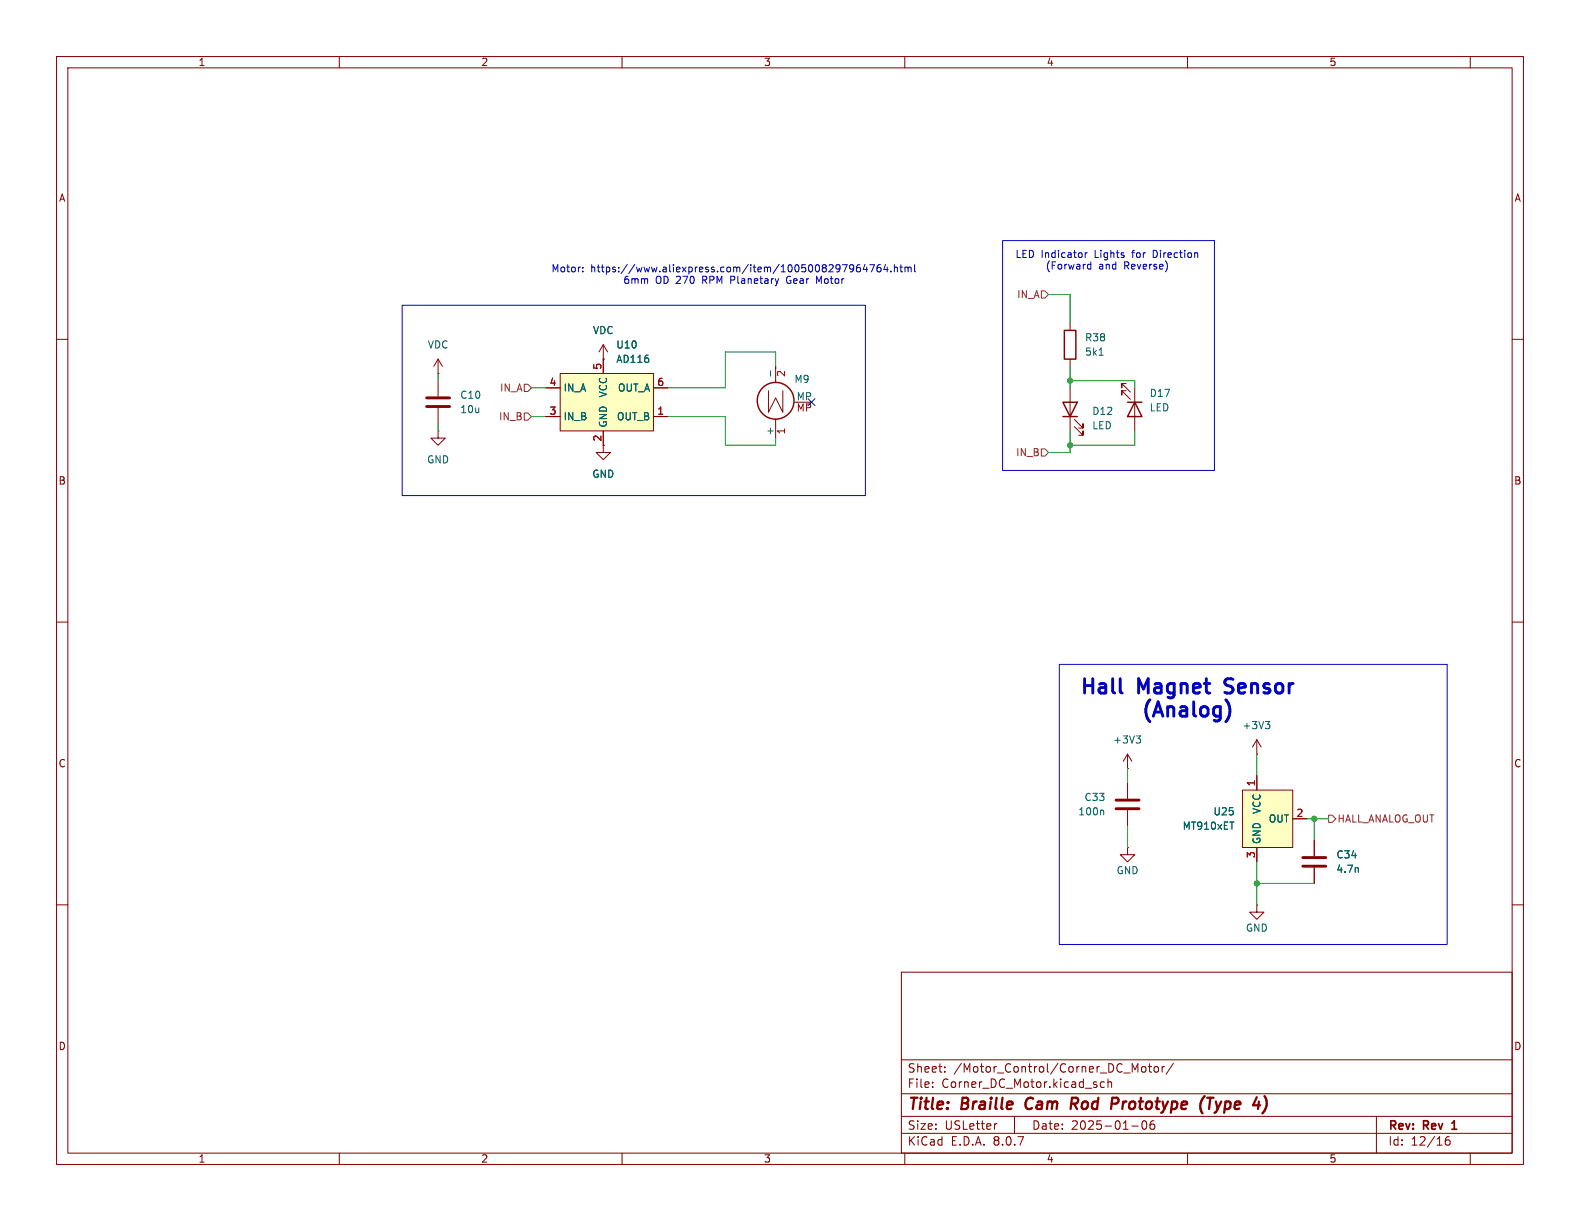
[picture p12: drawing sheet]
<svg xmlns="http://www.w3.org/2000/svg" width="279mm" height="216mm" viewBox="0 0 279 216" stroke-linecap="round" stroke-linejoin="round" font-family="sans-serif">
<g fill="none" stroke="#840000" stroke-width=".18">
<path d="M10 10h259.4v195.9h-259.4zM12 12h255.4v191.9h-255.4zM60 10v2M110 10v2M160 10v2M210 10v2M260 10v2M10 60h2M77.5 67.3v2.8M77.5 72.1v2.8M106.7 78.7v1.3h1.2l-1.2 1.3-1.3-1.3h1.3M267.4 60h2"/>
<path d="M10 110h2M267.4 110h2M199.4 138.4v2.8M199.4 149.9v1.2h1.3l-1.3 1.3-1.3-1.3h1.3M199.4 149.9h.1M199.4 143.3v2.8M10 160h2M159.4 171.9h108v32h-108zM267.4 160h2M159.4 197.4h108M159.4 193.4h108M159.4 187.4h108"/>
<path d="M164.9 192.1v.2M164.9 191.4v.1M167.1 189.4v.2M167.1 188.7v.1M176.3 198.7l-.3 .1M179.4 197.4v3M195.3 191.4l-.4-.1-.3 .3v.4l.1 .2h.6M195.9 191.4l.2-.1 .4 .1 .1 .9M195.9 190.8v1.5M200.1 199.1h1.2M201.9 188.7l.2-.1 .5 .1v.6l-.1 .2-.4 .1-.2-.2zM202.1 198.3a.81 .81 0 0 0 .3 1.4l.2-.2 .2-.4-.2-.8"/>
<path d="M203.1 188.6h.5M203.3 188.1v1.3l.3 .2M203.6 198.3a1.17 1.17 0 0 0-.1 1.3h.6l.1-.6-.3-.2h-.4l-.1 .2M204.2 188.7l.4-.1 .3 .3v.4l-.3 .3-.4-.1-.1-.2v-.4zM205.5 188.6v1M205.9 188.6l-.3 .1-.1 .2M207.5 188l-1.3 1.9M243.4 197.4v6.5M60 203.9v2M110 203.9v2M159.4 200.4h108M160 203.9v2"/>
<path d="M210 203.9v2M256.3 201a.59 .59 0 0 0-.7 .6v.6l.1 .2 .4 .1 .3-.2v-.5l-.1-.2h-.4l-.3 .2M260 203.9v2"/>
</g>
<path d="M256.7 199.7h.9M256.9 198.5l-.2 .1" fill="none" stroke="#840000" stroke-width=".3"/>
<path d="M181.6 194.4a1.27 1.27 0 0 0 0 1.6M189.9 195.2l.6 .9M190.3 194.1h-.7l-.3 2M190.4 195.1l-1 .1M197.5 194.1l.2 .1a.54 .54 0 0 1-.2 .9M213 193.8l-.1 .1M213.5 194.1h1.1M214 194.1l-.2 2M223.9 194.4a2.33 2.33 0 0 1-.1 1.6" fill="none" stroke="#840000" stroke-width=".4"/>
<path d="M75.4 71.9h4.1M75.4 70.4h4.1M197.4 143h4M197.4 141.5h4" fill="none" stroke="#840000" stroke-width=".51"/>
<path d="M195 143.2l.2 .2v.7" fill="none" stroke="#006464" stroke-width=".18"/>
<path d="M99.1 66h16.5v10.2h-16.5z" fill="#ffffc2"/>
<g fill="none" stroke="#840000" stroke-width=".18">
<path d="M189.2 57.2v1.2M77.5 66h.1M77.5 76.2v1.3h1.2l-1.2 1.2-1.3-1.2h1.3M77.5 76.2h.1M77.5 63.5l-.8 1.3M77.5 63.5v2.5M77.5 63.5l.7 1.3M96.5 73.7h2.6M96.5 68.6h2.6M99.1 66h16.5v10.2h-16.5zM106.7 63.5h.1M106.7 61v5"/>
<path d="M106.7 76.2v2.5M106.7 61l-.8 1.2M106.7 61l.7 1.2M115.6 73.7h2.5M115.6 68.6h2.5M135.9 69.1v3.8l1.3-2.5 1.2 2.5v-3.8M137.2 64.8v2.8M137.2 74.1v3.4M189.2 63.5v1.3M199.1 67.8h-.7v.8v-.8l1.5 1.5M199.1 69.1h-.7v.8v-.8l1.5 1.5M200.7 68.6v7.6"/>
</g>
<g fill="none" stroke="#840000" stroke-width=".25">
<path d="M188.2 58.4h2v5.1h-2zM199.4 71.1h2.5M200.7 71.1l1.2 2.6h-2.5z"/>
<circle cx="137.2" cy="70.9" r="3.3"/>
</g>
<path d="M136.3 65.6v.9M194.4 62.8h.7" fill="none" stroke="#006464" stroke-width=".18"/>
<path d="M219.7 139.7h8.9v10.2h-8.9z" fill="#ffffc2"/>
<g fill="none" stroke="#840000" stroke-width=".18">
<path d="M96.5 73.7h2.6M96.5 68.6h2.6M106.7 63.5h.1M106.7 63.5v2.5M106.7 76.2v2.5M115.6 73.7h2.5M115.6 68.6h2.5M189.2 68.6v7.6M190 75.4l1.5 1.6v-.8v.8h-.7M190 74.2l1.5 1.5v-.8v.8h-.7M199.4 135.9h.1M199.4 133.4l-.8 1.2"/>
<path d="M199.4 133.4v2.5M199.4 133.4l.8 1.2M219.7 139.7h8.9v10.2h-8.9zM222.2 133.4h.1M222.2 130.8v2.6M222.2 137.2v2.5M222.2 130.8l-.7 1.3M222.2 130.8l.8 1.3M222.2 149.9v2.5M228.6 144.8h2.5M232.4 148.6v2.8M232.4 153.4v2.8"/>
<path d="M222.2 160v1.3h1.3l-1.3 1.3-1.2-1.3h1.2M222.2 160h.1"/>
</g>
<path d="M200.9 130.1h.8l-.4 .5M201.4 130.6l.3 .2v.3l-.3 .3M223.8 127.6h.7l-.4 .5M224.3 128.1l.2 .2v.3l-.2 .2M240.1 153.5l.1 .7" fill="none" stroke="#006464" stroke-width=".18"/>
<path d="M230.4 153.2h4M230.4 151.6h4" fill="none" stroke="#840000" stroke-width=".51"/>
<path d="M188 71.1h2.5l-1.3 2.6zM188 73.7h2.5" fill="none" stroke="#840000" stroke-width=".25"/>
<path d="M184.1 51.4h.7l.6 .7-.6 .6h-.7zM92.7 67.9h.6l.7 .7-.7 .6h-.6zM92.7 73h.6l.7 .7-.7 .6h-.6zM184.1 79.4h.7l.6 .6-.6 .6h-.7zM234.9 144.1h.7l.6 .7-.6 .6h-.7z" fill="none" stroke="#725600" stroke-width=".18"/>
<g fill="none" stroke="#0000c2" stroke-width=".18">
<path d="M71.1 54h81.9v33.6h-81.9zM103.1 48v.1M103.1 47.3v.1M139.1 49.2v.4l.2 .5M144.8 49.8l-.4-1v1.3M150.2 47l.3-.2 .4 .1a.84 .84 0 0 1-.3 1.2h-.2M150.2 47.3l.3 .3h.2l.3-.3M152 46.8l-.3 .1a.86 .86 0 0 0 0 1.2l.4-.1 .1-.5-.3-.2h-.2l-.3 .2M153 46.7l-.3 1h.7M153.3 47.2v.9M153.8 46.8h.8l-.5 1.3M155.7 46.8l-.4 .1a.86 .86 0 0 0 0 1.2l.4-.1 .1-.5-.2-.2h-.3l-.2 .2"/>
<path d="M156.6 46.7l-.3 1h.8M156.9 47.2v.9M157.6 48v.1M158.2 47.3l.1-.1 .3 .1 .1 .8M158.2 46.8v1.3M159.1 47.2h.5M159.3 46.8v1.1l.3 .2M160 47.3l.4-.1 .2 .2M160 47.2v.9M160.6 47.4l.2-.2 .3 .1v.8M160.6 47.4v.7M161.7 46.8v1.1l.2 .2"/>
<path d="M177.3 42.5h37.5v40.7h-37.5zM191.9 44.7v.8M192.3 44.7l-.4 .2M192.4 47.5l.1 .1 .4-.1M192.9 46.3v1.3M192.9 46.8l-.4-.1-.1 .2M187.3 117.5h68.6v49.5h-68.6z"/>
</g>
<path d="M198.1 122.2l.3 .4M217.3 124.5a3 3 0 0 1-.4 3" fill="none" stroke="#0000c2" stroke-width=".51"/>
<g fill="none" stroke="#009600" stroke-width=".18">
<path d="M185.4 52.1h3.8v5.1M77.5 66v1.3M77.5 74.9v1.3M94 68.6h2.5M94 73.7h2.5M118.1 73.7h10.2v5h8.9v-1.2M137.2 64.8v-2.6h-8.9v6.4h-10.2M189.2 76.2v3.8h-3.8M189.2 64.8v3.8M189.2 67.3h11.5v1.3M200.7 76.2v2.5h-11.5M199.4 135.9v2.5"/>
<path d="M222.2 133.4v3.8M199.4 146.1v3.8M222.2 152.4v7.6M222.2 156.2h10.2M231.1 144.8h3.8M232.4 144.8v3.8"/>
</g>
<path d="M142.9 70.5l1.2 1.2M144.1 70.5l-1.2 1.2" fill="none" stroke="#000084" stroke-width=".18"/>
<g fill="#009600" stroke="#009600" stroke-width=".18">
<circle cx="189.2" cy="78.7" r=".46"/>
<circle cx="232.4" cy="144.8" r=".46"/>
<circle cx="222.2" cy="156.2" r=".46"/>
<circle cx="189.2" cy="67.3" r=".46"/>
</g>
<g font-size="3.5" fill="#0000c2">
<text x="190.7" y="123.4">Hall</text>
<text x="201.3" y="123.4">Magnet</text>
<text x="217.6" y="123.4">Sensor</text>
<text x="201.5" y="127.5">(Analog)</text>
</g>
<g font-size="2.8" fill="#840000">
<text x="160.4" y="196.8">Title:</text>
<text x="170.1" y="196.8">Braille</text>
<text x="182.2" y="196.8">Cam</text>
<text x="191" y="196.8">Rod</text>
<text x="198.9" y="196.8">Prototype</text>
<text x="215.4" y="196.8">(Type</text>
</g>
<g font-size="2.1" fill="#840000">
<text x="160.4" y="189.9">Sheet:</text>
<text x="168.6" y="189.9">/Motor_Control/Corner_DC_Motor/</text>
<text x="160.4" y="192.6">File:</text>
<text x="166.5" y="192.6">Corner_DC_Motor.kicad_sch</text>
<text x="160.4" y="202.8">KiCad</text>
<text x="160.4" y="200">Size:</text>
<text x="167.1" y="200">USLetter</text>
<text x="168.1" y="202.8">E.D.A.</text>
<text x="175.7" y="202.8">8.0.7</text>
<text x="182.4" y="200">Date:</text>
<text x="189.4" y="200">2025-01-06</text>
<text x="245.4" y="200.2">Rev:</text>
<text x="245.4" y="202.8">Id:</text>
<text x="249.5" y="202.8">12/16</text>
<text x="251.8" y="200.2">Rev</text>
<text x="257.5" y="200.2">1</text>
</g>
<g font-size="1.8" fill="#840000">
<text x="35" y="11.9">1</text>
<text x="85" y="11.9">2</text>
<text x="135" y="11.9">3</text>
<text x="185" y="11.9">4</text>
<text x="235" y="11.9">5</text>
<text x="10.3" y="35.9">A</text>
<text x="267.7" y="35.9">A</text>
<text x="10.3" y="85.9">B</text>
<text x="267.7" y="85.9">B</text>
<text x="10.3" y="135.9">C</text>
<text x="267.7" y="135.9">C</text>
<text x="10.3" y="185.9">D</text>
<text x="267.7" y="185.9">D</text>
<text x="35" y="205.8">1</text>
<text x="85" y="205.8">2</text>
<text x="135" y="205.8">3</text>
<text x="185" y="205.8">4</text>
<text x="235" y="205.8">5</text>
</g>
<g font-size="1.8" fill="#0000c2">
<text x="179.5" y="45.8">LED Indicator</text>
<text x="184.8" y="47.9">(Forward</text>
<text x="193.7" y="45.8">Lights</text>
<text x="194.3" y="47.9">and</text>
<text x="198.9" y="47.9">Reverse)</text>
<text x="200.5" y="45.8">for</text>
<text x="204.3" y="45.8">Direction</text>
<text x="97.4" y="48.4">Motor:</text>
<text x="104.4" y="48.4">https://www.aliexpress.com/item/1005008297964764.html</text>
<text x="110.1" y="50.4">6mm</text>
<text x="115.9" y="50.4">OD 270</text>
<text x="124.5" y="50.4">RPM Planetary</text>
<text x="139.7" y="50.4">Gear</text>
<text x="145.2" y="50.4">Motor</text>
</g>
<g font-size="1.8" fill="#725600">
<text x="179.8" y="52.9">IN_A</text>
<text x="88.3" y="69.4">IN_A</text>
<text x="88.1" y="74.5">IN_B</text>
<text x="179.6" y="80.9">IN_B</text>
<text x="236.4" y="145.6">HALL_ANALOG_OUT</text>
</g>
<g font-size="1.8" fill="#006464">
<text x="104.8" y="59.3">VDC</text>
<text x="75.6" y="61.8">VDC</text>
<text x="108.9" y="61.8">U10</text>
<text x="108.9" y="64.4">AD116</text>
<text x="191.8" y="63.1">5k1</text>
<text x="191.8" y="60.6">R38</text>
<text x="81.3" y="70.7">C10</text>
<text x="99.6" y="69.4">IN_A</text>
<text x="107.5" y="70.4" transform="rotate(-90 107.5 70.4)">VCC</text>
<text x="109.2" y="69.4">OUT_A</text>
<text x="140.4" y="67.9">M9</text>
<text x="203.2" y="70.4">D17</text>
<text x="81.3" y="73.3">10u</text>
<text x="99.6" y="74.5">IN_B</text>
<text x="107.5" y="75.7" transform="rotate(-90 107.5 75.7)">GND</text>
<text x="109" y="74.5">OUT_B</text>
<text x="136.9" y="77.1" transform="rotate(-90 136.9 77.1)">+</text>
<text x="193" y="76.1">LED</text>
<text x="193" y="73.6">D12</text>
<text x="203.2" y="72.9">LED</text>
<text x="75.4" y="82.1">GND</text>
<text x="104.6" y="84.7">GND</text>
<text x="196.7" y="131.7">+3V3</text>
<text x="219.6" y="129.1">+3V3</text>
<text x="191.7" y="141.8">C33</text>
<text x="190.6" y="144.4">100n</text>
<text x="209" y="146.9">MT910xET</text>
<text x="214.5" y="144.4">U25</text>
<text x="223.1" y="149.4" transform="rotate(-90 223.1 149.4)">GND</text>
<text x="223.1" y="144" transform="rotate(-90 223.1 144)">VCC</text>
<text x="224.3" y="145.6">OUT</text>
<text x="197.4" y="154.8">GND</text>
<text x="236.2" y="152">C34</text>
<text x="236.2" y="154.5">4.7n</text>
<text x="220.2" y="164.9">GND</text>
</g>
<g font-size="1.8" fill="#a90000">
<text x="106.4" y="65.5" transform="rotate(-90 106.4 65.5)">5</text>
<text x="97.1" y="68.3">4</text>
<text x="116.1" y="68.3">6</text>
<text x="139.1" y="66.7" transform="rotate(-90 139.1 66.7)">2</text>
<text x="140.8" y="70.9">MP</text>
<text x="97.1" y="73.4">3</text>
<text x="116.1" y="73.4">1</text>
<text x="139.1" y="76.9" transform="rotate(-90 139.1 76.9)">1</text>
<text x="140.8" y="73.1">MP</text>
<text x="106.4" y="78.2" transform="rotate(-90 106.4 78.2)">2</text>
<text x="222" y="139.1" transform="rotate(-90 222 139.1)">1</text>
<text x="229.2" y="144.5">2</text>
<text x="222" y="151.8" transform="rotate(-90 222 151.8)">3</text>
</g>
</svg>
